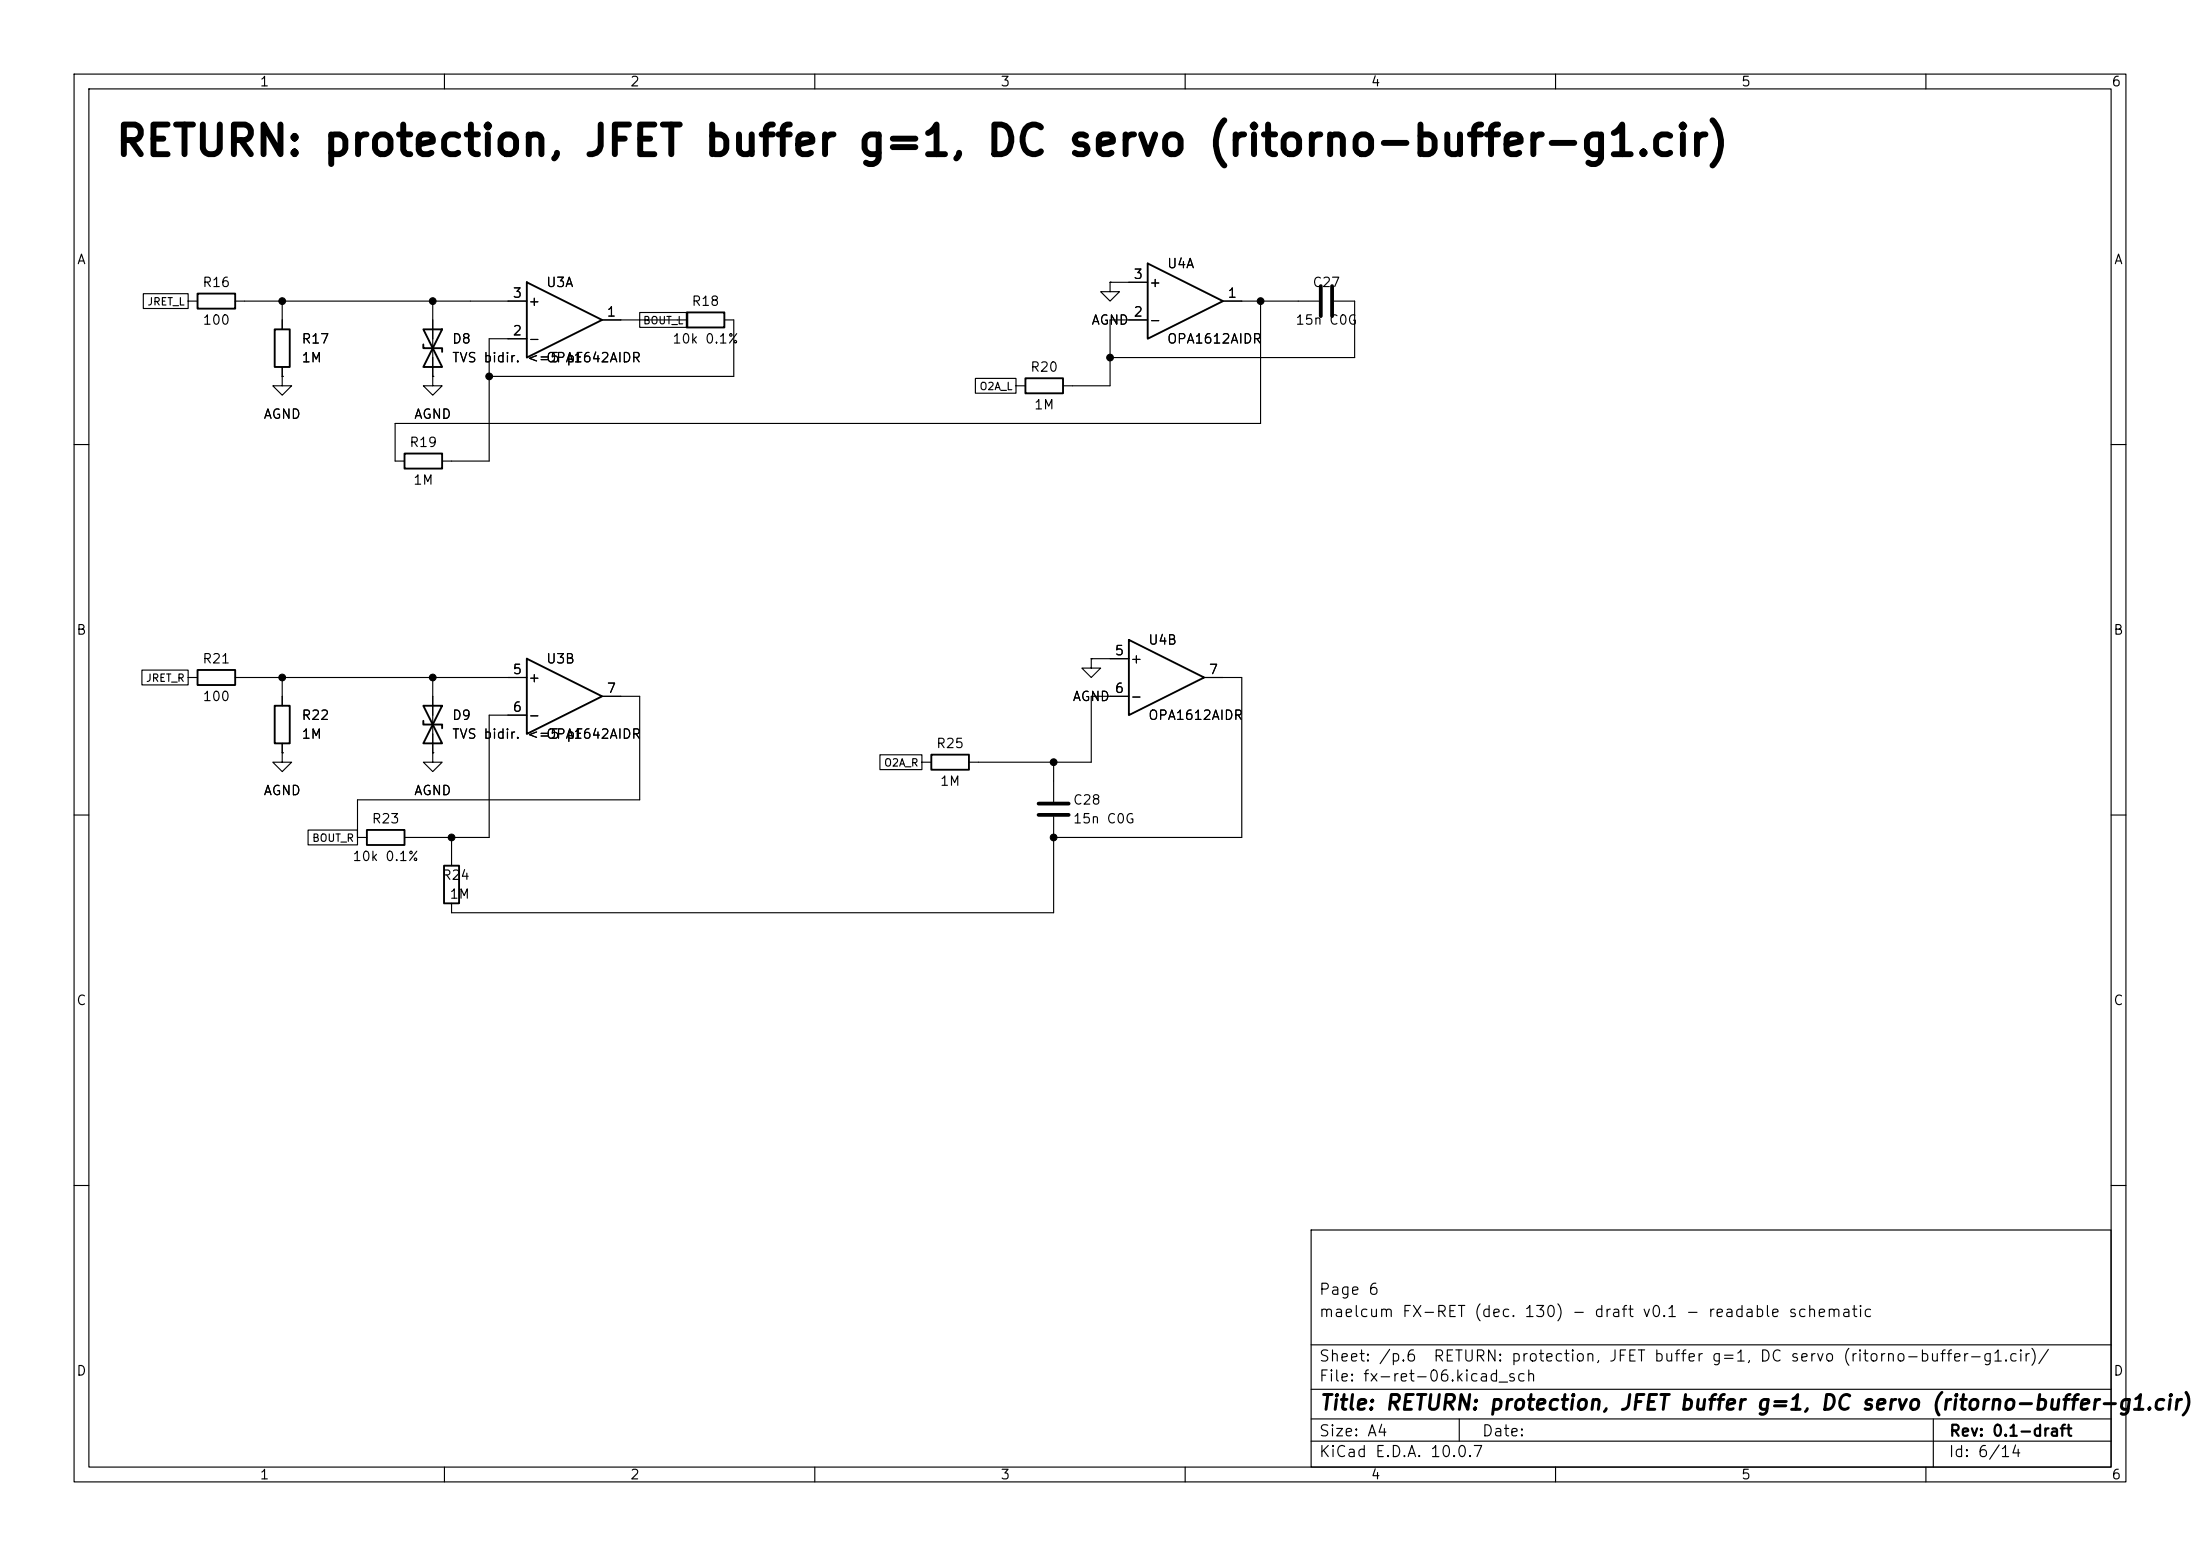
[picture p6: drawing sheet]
(kicad_sch
 (version 20260101)
 (generator "eeschema")
 (generator_version "10.0")
 (paper "A4")
 (title_block
  (title "RETURN: protection, JFET buffer g=1, DC servo (ritorno-buffer-g1.cir)")
  (rev "0.1-draft")
  (comment 1 "maelcum FX-RET (dec. 130) - draft v0.1 - readable schematic")
  (comment 2 "Page 6"))
 (lib_symbols
  (symbol
   "Amplifier_Operational:OPA1612AxD"
   (pin_names
    (offset 0.127)) (exclude_from_sim no) (in_bom yes) (on_board yes)
   (in_pos_files yes)
   (duplicate_pin_numbers_are_jumpers no)
   (property
    "Reference"
    "U" (at 0 5.08 0) (show_name no) (do_not_autoplace no) (effects (font (size 1.27 1.27)) (justify left)))
   (property
    "Value"
    "OPA1612AxD" (at 0 -5.08 0) (show_name no) (do_not_autoplace no) (effects (font (size 1.27 1.27)) (justify left)))
   (property
    "Footprint"
    "" (at 0 0 0) (show_name no) (do_not_autoplace no) (hide yes) (effects (font (size 1.27 1.27))))
   (property
    "Datasheet"
    "http://www.ti.com/lit/ds/symlink/opa1612.pdf" (at 0 0 0) (show_name no) (do_not_autoplace no) (hide yes) (effects (font (size 1.27 1.27))))
   (property
    "Description"
    "Dual SoundPlus High Performance, Bipolar-Input Audio Operational Amplifiers, SOIC-8" (at 0 0 0) (show_name no) (do_not_autoplace no) (hide yes) (effects (font (size 1.27 1.27))))
   (property
    "ki_locked"
    "" (at 0 0 0) (show_name no) (do_not_autoplace no) (effects (font (size 1.27 1.27))))
   (property
    "ki_keywords"
    "dual opamp" (at 0 0 0) (show_name no) (do_not_autoplace no) (hide yes) (effects (font (size 1.27 1.27))))
   (property
    "ki_fp_filters"
    "SOIC*3.9x4.9mm*P1.27mm* DIP*W7.62mm* TO*99* OnSemi*Micro8* TSSOP*3x3mm*P0.65mm* TSSOP*4.4x3mm*P0.65mm* MSOP*3x3mm*P0.65mm* SSOP*3.9x4.9mm*P0.635mm* LFCSP*2x2mm*P0.5mm* *SIP* SOIC*5.3x6.2mm*P1.27mm*" (at 0 0 0) (show_name no) (do_not_autoplace no) (hide yes) (effects (font (size 1.27 1.27))))
   (symbol
    "OPA1612AxD_1_1"
    (polyline (pts (xy -5.08 5.08) (xy 5.08 0) (xy -5.08 -5.08) (xy -5.08 5.08)) (stroke (width 0.254) (type default)) (fill (type background)))
    (pin
    output
    line (at 7.62 0 180) (length 2.54) (name
    "" (effects (font (size 1.27 1.27)))) (number
    "1" (effects (font (size 1.27 1.27)))))
    (pin
    input
    line (at -7.62 -2.54 0) (length 2.54) (name
    "-" (effects (font (size 1.27 1.27)))) (number
    "2" (effects (font (size 1.27 1.27)))))
    (pin
    input
    line (at -7.62 2.54 0) (length 2.54) (name
    "+" (effects (font (size 1.27 1.27)))) (number
    "3" (effects (font (size 1.27 1.27))))))
   (symbol
    "OPA1612AxD_2_1"
    (polyline (pts (xy -5.08 5.08) (xy 5.08 0) (xy -5.08 -5.08) (xy -5.08 5.08)) (stroke (width 0.254) (type default)) (fill (type background)))
    (pin
    input
    line (at -7.62 2.54 0) (length 2.54) (name
    "+" (effects (font (size 1.27 1.27)))) (number
    "5" (effects (font (size 1.27 1.27)))))
    (pin
    input
    line (at -7.62 -2.54 0) (length 2.54) (name
    "-" (effects (font (size 1.27 1.27)))) (number
    "6" (effects (font (size 1.27 1.27)))))
    (pin
    output
    line (at 7.62 0 180) (length 2.54) (name
    "" (effects (font (size 1.27 1.27)))) (number
    "7" (effects (font (size 1.27 1.27))))))
   (symbol
    "OPA1612AxD_3_1"
    (pin
    power_in
    line (at -2.54 -7.62 90) (length 3.81) (name
    "V-" (effects (font (size 1.27 1.27)))) (number
    "4" (effects (font (size 1.27 1.27)))))
    (pin
    power_in
    line (at -2.54 7.62 270) (length 3.81) (name
    "V+" (effects (font (size 1.27 1.27)))) (number
    "8" (effects (font (size 1.27 1.27))))))
   (embedded_fonts no))
  (symbol
   "Device:R"
   (pin_numbers (hide yes))
   (pin_names
    (offset 0)) (exclude_from_sim no) (in_bom yes) (on_board yes)
   (in_pos_files yes)
   (duplicate_pin_numbers_are_jumpers no)
   (property
    "Reference"
    "R" (at 2.032 0 90) (show_name no) (do_not_autoplace no) (effects (font (size 1.27 1.27))))
   (property
    "Value"
    "R" (at 0 0 90) (show_name no) (do_not_autoplace no) (effects (font (size 1.27 1.27))))
   (property
    "Footprint"
    "" (at -1.778 0 90) (show_name no) (do_not_autoplace no) (hide yes) (effects (font (size 1.27 1.27))))
   (property
    "Datasheet"
    "" (at 0 0 0) (show_name no) (do_not_autoplace no) (hide yes) (effects (font (size 1.27 1.27))))
   (property
    "Description"
    "Resistor" (at 0 0 0) (show_name no) (do_not_autoplace no) (hide yes) (effects (font (size 1.27 1.27))))
   (property
    "ki_keywords"
    "R res resistor" (at 0 0 0) (show_name no) (do_not_autoplace no) (hide yes) (effects (font (size 1.27 1.27))))
   (property
    "ki_fp_filters"
    "R_*" (at 0 0 0) (show_name no) (do_not_autoplace no) (hide yes) (effects (font (size 1.27 1.27))))
   (symbol
    "R_0_1"
    (rectangle (start -1.016 -2.54) (end 1.016 2.54) (stroke (width 0.254) (type default)) (fill (type none))))
   (symbol
    "R_1_1"
    (pin
    passive
    line (at 0 3.81 270) (length 1.27) (name
    "" (effects (font (size 1.27 1.27)))) (number
    "1" (effects (font (size 1.27 1.27)))))
    (pin
    passive
    line (at 0 -3.81 90) (length 1.27) (name
    "" (effects (font (size 1.27 1.27)))) (number
    "2" (effects (font (size 1.27 1.27))))))
   (embedded_fonts no))
  (symbol
   "Device:D_TVS"
   (pin_numbers (hide yes))
   (pin_names
    (offset 1.016) (hide yes)) (exclude_from_sim no) (in_bom yes) (on_board yes)
   (in_pos_files yes)
   (duplicate_pin_numbers_are_jumpers no)
   (property
    "Reference"
    "D" (at 0 2.54 0) (show_name no) (do_not_autoplace no) (effects (font (size 1.27 1.27))))
   (property
    "Value"
    "D_TVS" (at 0 -2.54 0) (show_name no) (do_not_autoplace no) (effects (font (size 1.27 1.27))))
   (property
    "Footprint"
    "" (at 0 0 0) (show_name no) (do_not_autoplace no) (hide yes) (effects (font (size 1.27 1.27))))
   (property
    "Datasheet"
    "" (at 0 0 0) (show_name no) (do_not_autoplace no) (hide yes) (effects (font (size 1.27 1.27))))
   (property
    "Description"
    "Bidirectional transient-voltage-suppression diode" (at 0 0 0) (show_name no) (do_not_autoplace no) (hide yes) (effects (font (size 1.27 1.27))))
   (property
    "ki_keywords"
    "diode TVS thyrector" (at 0 0 0) (show_name no) (do_not_autoplace no) (hide yes) (effects (font (size 1.27 1.27))))
   (property
    "ki_fp_filters"
    "TO-???* *_Diode_* *SingleDiode* D_*" (at 0 0 0) (show_name no) (do_not_autoplace no) (hide yes) (effects (font (size 1.27 1.27))))
   (symbol
    "D_TVS_0_1"
    (polyline (pts (xy -2.54 1.27) (xy -2.54 -1.27) (xy 2.54 1.27) (xy 2.54 -1.27) (xy -2.54 1.27)) (stroke (width 0.254) (type default)) (fill (type none)))
    (polyline (pts (xy 0.508 1.27) (xy 0 1.27) (xy 0 -1.27) (xy -0.508 -1.27)) (stroke (width 0.254) (type default)) (fill (type none)))
    (polyline (pts (xy 1.27 0) (xy -1.27 0)) (stroke (width 0) (type default)) (fill (type none))))
   (symbol
    "D_TVS_1_1"
    (pin
    passive
    line (at -3.81 0 0) (length 2.54) (name
    "A1" (effects (font (size 1.27 1.27)))) (number
    "1" (effects (font (size 1.27 1.27)))))
    (pin
    passive
    line (at 3.81 0 180) (length 2.54) (name
    "A2" (effects (font (size 1.27 1.27)))) (number
    "2" (effects (font (size 1.27 1.27))))))
   (embedded_fonts no))
  (symbol
   "power:GND"
   (power global)
   (pin_numbers (hide yes))
   (pin_names
    (offset 0) (hide yes)) (exclude_from_sim no) (in_bom yes) (on_board yes)
   (in_pos_files yes)
   (duplicate_pin_numbers_are_jumpers no)
   (property
    "Reference"
    "#PWR" (at 0 -6.35 0) (show_name no) (do_not_autoplace no) (hide yes) (effects (font (size 1.27 1.27))))
   (property
    "Value"
    "GND" (at 0 -3.81 0) (show_name no) (do_not_autoplace no) (effects (font (size 1.27 1.27))))
   (property
    "Footprint"
    "" (at 0 0 0) (show_name no) (do_not_autoplace no) (hide yes) (effects (font (size 1.27 1.27))))
   (property
    "Datasheet"
    "" (at 0 0 0) (show_name no) (do_not_autoplace no) (hide yes) (effects (font (size 1.27 1.27))))
   (property
    "Description"
    "Power symbol creates a global label with name \"GND\" , ground" (at 0 0 0) (show_name no) (do_not_autoplace no) (hide yes) (effects (font (size 1.27 1.27))))
   (property
    "ki_keywords"
    "global power" (at 0 0 0) (show_name no) (do_not_autoplace no) (hide yes) (effects (font (size 1.27 1.27))))
   (symbol
    "GND_0_1"
    (polyline (pts (xy 0 0) (xy 0 -1.27) (xy 1.27 -1.27) (xy 0 -2.54) (xy -1.27 -1.27) (xy 0 -1.27)) (stroke (width 0) (type default)) (fill (type none))))
   (symbol
    "GND_1_1"
    (pin
    power_in
    line (at 0 0 270) (length 0) (name
    "" (effects (font (size 1.27 1.27)))) (number
    "1" (effects (font (size 1.27 1.27))))))
   (embedded_fonts no))
  (symbol
   "Device:C"
   (pin_numbers (hide yes))
   (pin_names
    (offset 0.254)) (exclude_from_sim no) (in_bom yes) (on_board yes)
   (in_pos_files yes)
   (duplicate_pin_numbers_are_jumpers no)
   (property
    "Reference"
    "C" (at 0.635 2.54 0) (show_name no) (do_not_autoplace no) (effects (font (size 1.27 1.27)) (justify left)))
   (property
    "Value"
    "C" (at 0.635 -2.54 0) (show_name no) (do_not_autoplace no) (effects (font (size 1.27 1.27)) (justify left)))
   (property
    "Footprint"
    "" (at 0.9652 -3.81 0) (show_name no) (do_not_autoplace no) (hide yes) (effects (font (size 1.27 1.27))))
   (property
    "Datasheet"
    "" (at 0 0 0) (show_name no) (do_not_autoplace no) (hide yes) (effects (font (size 1.27 1.27))))
   (property
    "Description"
    "Unpolarized capacitor" (at 0 0 0) (show_name no) (do_not_autoplace no) (hide yes) (effects (font (size 1.27 1.27))))
   (property
    "ki_keywords"
    "cap capacitor" (at 0 0 0) (show_name no) (do_not_autoplace no) (hide yes) (effects (font (size 1.27 1.27))))
   (property
    "ki_fp_filters"
    "C_*" (at 0 0 0) (show_name no) (do_not_autoplace no) (hide yes) (effects (font (size 1.27 1.27))))
   (symbol
    "C_0_1"
    (polyline (pts (xy -2.032 0.762) (xy 2.032 0.762)) (stroke (width 0.508) (type default)) (fill (type none)))
    (polyline (pts (xy -2.032 -0.762) (xy 2.032 -0.762)) (stroke (width 0.508) (type default)) (fill (type none))))
   (symbol
    "C_1_1"
    (pin
    passive
    line (at 0 3.81 270) (length 2.794) (name
    "" (effects (font (size 1.27 1.27)))) (number
    "1" (effects (font (size 1.27 1.27)))))
    (pin
    passive
    line (at 0 -3.81 90) (length 2.794) (name
    "" (effects (font (size 1.27 1.27)))) (number
    "2" (effects (font (size 1.27 1.27))))))
   (embedded_fonts no)))
 (text
  "RETURN: protection, JFET buffer g=1, DC servo (ritorno-buffer-g1.cir)"
  (exclude_from_sim no)
  (at 15.24 21.59 0)
  (effects (font (size 4 4)
    (bold yes)) (justify left bottom)))
 (symbol
  (lib_id "Amplifier_Operational:OPA1612AxD")
  (at 76.2 43.18 0)
  (unit 1)
  (body_style 1)
  (exclude_from_sim no)
  (in_bom yes)
  (on_board yes)
  (dnp no)
  (property
   "Reference"
   "U3" (at 73.66 38.1 0) (effects (font (size 1.27 1.27)) (justify left)))
  (property
   "Value"
   "OPA1642AIDR" (at 73.66 48.26 0) (effects (font (size 1.27 1.27)) (justify left)))
  (property
   "Footprint"
   "Package_SO:SOIC-8_3.9x4.9mm_P1.27mm" (at 76.2 43.18 0) (effects (font (size 1.27 1.27)) (justify left) (hide yes)))
  (property
   "Datasheet"
   "" (at 76.2 43.18 0) (effects (font (size 1.27 1.27)) (justify left) (hide yes)))
  (property
   "Nota"
   "buffer JFET hi-Z (OPA1642, SBOS484D)" (at 76.2 43.18 0) (effects (font (size 1.27 1.27)) (justify left) (hide yes)))
  (pin
   "1")
  (pin
   "2")
  (pin
   "3")
  (instances (project
    "fx-ret" (path
    "/f463c9bb-a8ea-5f54-b3e6-133fbf1848db/14b4f9d2-d6ef-517a-be30-56e27ecdfd8e" (reference "U3") (unit 1)))))
 (wire
  (pts (xy 83.82 43.18) (xy 86.36 43.18))
  (stroke (width 0) (type default)))
 (symbol
  (lib_id "Device:R")
  (at 95.25 43.18 90)
  (unit 1)
  (body_style 1)
  (exclude_from_sim no)
  (in_bom yes)
  (on_board yes)
  (dnp no)
  (property
   "Reference"
   "R18" (at 95.25 40.64 90) (effects (font (size 1.27 1.27))))
  (property
   "Value"
   "10k 0.1%" (at 95.25 45.72 90) (effects (font (size 1.27 1.27))))
  (property
   "Footprint"
   "Resistor_SMD:R_0805_2012Metric" (at 95.25 43.18 0) (effects (font (size 1.27 1.27)) (justify left) (hide yes)))
  (property
   "Datasheet"
   "" (at 95.25 43.18 0) (effects (font (size 1.27 1.27)) (justify left) (hide yes)))
  (property
   "Nota"
   "Rf2: inseguitore, servo sul nodo FB" (at 95.25 43.18 0) (effects (font (size 1.27 1.27)) (justify left) (hide yes)))
  (pin
   "1")
  (pin
   "2")
  (instances (project
    "fx-ret" (path
    "/f463c9bb-a8ea-5f54-b3e6-133fbf1848db/14b4f9d2-d6ef-517a-be30-56e27ecdfd8e" (reference "R18") (unit 1)))))
 (wire
  (pts (xy 86.36 43.18) (xy 91.44 43.18))
  (stroke (width 0) (type default)))
 (wire
  (pts (xy 68.58 40.64) (xy 63.5 40.64))
  (stroke (width 0) (type default)))
 (symbol
  (lib_id "Device:D_TVS")
  (at 58.42 46.99 270)
  (unit 1)
  (body_style 1)
  (exclude_from_sim no)
  (in_bom yes)
  (on_board yes)
  (dnp no)
  (property
   "Reference"
   "D8" (at 60.96 45.72 90) (effects (font (size 1.27 1.27)) (justify left)))
  (property
   "Value"
   "TVS bidir. <=5 pF" (at 60.96 48.26 90) (effects (font (size 1.27 1.27)) (justify left)))
  (property
   "Footprint"
   "Diode_SMD:D_SOD-323" (at 58.42 46.99 0) (effects (font (size 1.27 1.27)) (justify left) (hide yes)))
  (property
   "Datasheet"
   "" (at 58.42 46.99 0) (effects (font (size 1.27 1.27)) (justify left) (hide yes)))
  (property
   "Nota"
   "NOTA: parte da scegliere (<= 5 pF)" (at 58.42 46.99 0) (effects (font (size 1.27 1.27)) (justify left) (hide yes)))
  (pin
   "1")
  (pin
   "2")
  (instances (project
    "fx-ret" (path
    "/f463c9bb-a8ea-5f54-b3e6-133fbf1848db/14b4f9d2-d6ef-517a-be30-56e27ecdfd8e" (reference "D8") (unit 1)))))
 (symbol
  (lib_id "Device:R")
  (at 38.1 46.99 0)
  (unit 1)
  (body_style 1)
  (exclude_from_sim no)
  (in_bom yes)
  (on_board yes)
  (dnp no)
  (property
   "Reference"
   "R17" (at 40.64 45.72 0) (effects (font (size 1.27 1.27)) (justify left)))
  (property
   "Value"
   "1M" (at 40.64 48.26 0) (effects (font (size 1.27 1.27)) (justify left)))
  (property
   "Footprint"
   "Resistor_SMD:R_0805_2012Metric" (at 38.1 46.99 0) (effects (font (size 1.27 1.27)) (justify left) (hide yes)))
  (property
   "Datasheet"
   "" (at 38.1 46.99 0) (effects (font (size 1.27 1.27)) (justify left) (hide yes)))
  (property
   "Nota"
   "Rbias 1 Mohm (fx-module §4)" (at 38.1 46.99 0) (effects (font (size 1.27 1.27)) (justify left) (hide yes)))
  (pin
   "1")
  (pin
   "2")
  (instances (project
    "fx-ret" (path
    "/f463c9bb-a8ea-5f54-b3e6-133fbf1848db/14b4f9d2-d6ef-517a-be30-56e27ecdfd8e" (reference "R17") (unit 1)))))
 (symbol
  (lib_id "Device:R")
  (at 29.21 40.64 90)
  (unit 1)
  (body_style 1)
  (exclude_from_sim no)
  (in_bom yes)
  (on_board yes)
  (dnp no)
  (property
   "Reference"
   "R16" (at 29.21 38.1 90) (effects (font (size 1.27 1.27))))
  (property
   "Value"
   "100" (at 29.21 43.18 90) (effects (font (size 1.27 1.27))))
  (property
   "Footprint"
   "Resistor_SMD:R_0805_2012Metric" (at 29.21 40.64 0) (effects (font (size 1.27 1.27)) (justify left) (hide yes)))
  (property
   "Datasheet"
   "" (at 29.21 40.64 0) (effects (font (size 1.27 1.27)) (justify left) (hide yes)))
  (property
   "Nota"
   "Rprot" (at 29.21 40.64 0) (effects (font (size 1.27 1.27)) (justify left) (hide yes)))
  (pin
   "1")
  (pin
   "2")
  (instances (project
    "fx-ret" (path
    "/f463c9bb-a8ea-5f54-b3e6-133fbf1848db/14b4f9d2-d6ef-517a-be30-56e27ecdfd8e" (reference "R16") (unit 1)))))
 (wire
  (pts (xy 63.5 40.64) (xy 58.42 40.64))
  (stroke (width 0) (type default)))
 (wire
  (pts (xy 58.42 40.64) (xy 58.42 43.18))
  (stroke (width 0) (type default)))
 (wire
  (pts (xy 58.42 40.64) (xy 38.1 40.64))
  (stroke (width 0) (type default)))
 (wire
  (pts (xy 38.1 40.64) (xy 38.1 43.18))
  (stroke (width 0) (type default)))
 (wire
  (pts (xy 38.1 40.64) (xy 33.02 40.64))
  (stroke (width 0) (type default)))
 (junction
  (at 58.42 40.64)
  (diameter 0)
  (color 0 0 0 0))
 (junction
  (at 38.1 40.64)
  (diameter 0)
  (color 0 0 0 0))
 (symbol
  (lib_id "power:GND")
  (at 58.42 50.8 0)
  (unit 1)
  (body_style 1)
  (exclude_from_sim no)
  (in_bom yes)
  (on_board yes)
  (dnp no)
  (property
   "Reference"
   "#PWR001" (at 58.42 50.8 0) (effects (font (size 1.27 1.27)) (justify left) (hide yes)))
  (property
   "Value"
   "AGND" (at 58.42 55.88 0) (effects (font (size 1.27 1.27))))
  (property
   "Footprint"
   "" (at 58.42 50.8 0) (effects (font (size 1.27 1.27)) (justify left) (hide yes)))
  (property
   "Datasheet"
   "" (at 58.42 50.8 0) (effects (font (size 1.27 1.27)) (justify left) (hide yes)))
  (pin
   "1")
  (instances (project
    "fx-ret" (path
    "/f463c9bb-a8ea-5f54-b3e6-133fbf1848db/14b4f9d2-d6ef-517a-be30-56e27ecdfd8e" (reference "#PWR001") (unit 1)))))
 (symbol
  (lib_id "power:GND")
  (at 38.1 50.8 0)
  (unit 1)
  (body_style 1)
  (exclude_from_sim no)
  (in_bom yes)
  (on_board yes)
  (dnp no)
  (property
   "Reference"
   "#PWR002" (at 38.1 50.8 0) (effects (font (size 1.27 1.27)) (justify left) (hide yes)))
  (property
   "Value"
   "AGND" (at 38.1 55.88 0) (effects (font (size 1.27 1.27))))
  (property
   "Footprint"
   "" (at 38.1 50.8 0) (effects (font (size 1.27 1.27)) (justify left) (hide yes)))
  (property
   "Datasheet"
   "" (at 38.1 50.8 0) (effects (font (size 1.27 1.27)) (justify left) (hide yes)))
  (pin
   "1")
  (instances (project
    "fx-ret" (path
    "/f463c9bb-a8ea-5f54-b3e6-133fbf1848db/14b4f9d2-d6ef-517a-be30-56e27ecdfd8e" (reference "#PWR002") (unit 1)))))
 (wire
  (pts (xy 68.58 45.72) (xy 66.04 45.72))
  (stroke (width 0) (type default)))
 (wire
  (pts (xy 66.04 45.72) (xy 66.04 62.23))
  (stroke (width 0) (type default)))
 (symbol
  (lib_id "Device:R")
  (at 57.15 62.23 90)
  (unit 1)
  (body_style 1)
  (exclude_from_sim no)
  (in_bom yes)
  (on_board yes)
  (dnp no)
  (property
   "Reference"
   "R19" (at 57.15 59.69 90) (effects (font (size 1.27 1.27))))
  (property
   "Value"
   "1M" (at 57.15 64.77 90) (effects (font (size 1.27 1.27))))
  (property
   "Footprint"
   "Resistor_SMD:R_0805_2012Metric" (at 57.15 62.23 0) (effects (font (size 1.27 1.27)) (justify left) (hide yes)))
  (property
   "Datasheet"
   "" (at 57.15 62.23 0) (effects (font (size 1.27 1.27)) (justify left) (hide yes)))
  (property
   "Nota"
   "Rinj" (at 57.15 62.23 0) (effects (font (size 1.27 1.27)) (justify left) (hide yes)))
  (pin
   "1")
  (pin
   "2")
  (instances (project
    "fx-ret" (path
    "/f463c9bb-a8ea-5f54-b3e6-133fbf1848db/14b4f9d2-d6ef-517a-be30-56e27ecdfd8e" (reference "R19") (unit 1)))))
 (wire
  (pts (xy 66.04 62.23) (xy 60.96 62.23))
  (stroke (width 0) (type default)))
 (symbol
  (lib_id "Amplifier_Operational:OPA1612AxD")
  (at 160.02 40.64 0)
  (unit 1)
  (body_style 1)
  (exclude_from_sim no)
  (in_bom yes)
  (on_board yes)
  (dnp no)
  (property
   "Reference"
   "U4" (at 157.48 35.56 0) (effects (font (size 1.27 1.27)) (justify left)))
  (property
   "Value"
   "OPA1612AIDR" (at 157.48 45.72 0) (effects (font (size 1.27 1.27)) (justify left)))
  (property
   "Footprint"
   "Package_SO:SOIC-8_3.9x4.9mm_P1.27mm" (at 160.02 40.64 0) (effects (font (size 1.27 1.27)) (justify left) (hide yes)))
  (property
   "Datasheet"
   "" (at 160.02 40.64 0) (effects (font (size 1.27 1.27)) (justify left) (hide yes)))
  (property
   "Nota"
   "servo DC L e R" (at 160.02 40.64 0) (effects (font (size 1.27 1.27)) (justify left) (hide yes)))
  (pin
   "1")
  (pin
   "2")
  (pin
   "3")
  (instances (project
    "fx-ret" (path
    "/f463c9bb-a8ea-5f54-b3e6-133fbf1848db/14b4f9d2-d6ef-517a-be30-56e27ecdfd8e" (reference "U4") (unit 1)))))
 (wire
  (pts (xy 167.64 40.64) (xy 170.18 40.64))
  (stroke (width 0) (type default)))
 (symbol
  (lib_id "Device:C")
  (at 179.07 40.64 270)
  (unit 1)
  (body_style 1)
  (exclude_from_sim no)
  (in_bom yes)
  (on_board yes)
  (dnp no)
  (property
   "Reference"
   "C27" (at 179.07 38.1 90) (effects (font (size 1.27 1.27))))
  (property
   "Value"
   "15n C0G" (at 179.07 43.18 90) (effects (font (size 1.27 1.27))))
  (property
   "Footprint"
   "Capacitor_SMD:C_1206_3216Metric" (at 179.07 40.64 0) (effects (font (size 1.27 1.27)) (justify left) (hide yes)))
  (property
   "Datasheet"
   "" (at 179.07 40.64 0) (effects (font (size 1.27 1.27)) (justify left) (hide yes)))
  (property
   "Nota"
   "integratore 1M/15n" (at 179.07 40.64 0) (effects (font (size 1.27 1.27)) (justify left) (hide yes)))
  (pin
   "1")
  (pin
   "2")
  (instances (project
    "fx-ret" (path
    "/f463c9bb-a8ea-5f54-b3e6-133fbf1848db/14b4f9d2-d6ef-517a-be30-56e27ecdfd8e" (reference "C27") (unit 1)))))
 (wire
  (pts (xy 170.18 40.64) (xy 175.26 40.64))
  (stroke (width 0) (type default)))
 (wire
  (pts (xy 152.4 38.1) (xy 149.86 38.1))
  (stroke (width 0) (type default)))
 (symbol
  (lib_id "power:GND")
  (at 149.86 38.1 0)
  (unit 1)
  (body_style 1)
  (exclude_from_sim no)
  (in_bom yes)
  (on_board yes)
  (dnp no)
  (property
   "Reference"
   "#PWR003" (at 149.86 38.1 0) (effects (font (size 1.27 1.27)) (justify left) (hide yes)))
  (property
   "Value"
   "AGND" (at 149.86 43.18 0) (effects (font (size 1.27 1.27))))
  (property
   "Footprint"
   "" (at 149.86 38.1 0) (effects (font (size 1.27 1.27)) (justify left) (hide yes)))
  (property
   "Datasheet"
   "" (at 149.86 38.1 0) (effects (font (size 1.27 1.27)) (justify left) (hide yes)))
  (pin
   "1")
  (instances (project
    "fx-ret" (path
    "/f463c9bb-a8ea-5f54-b3e6-133fbf1848db/14b4f9d2-d6ef-517a-be30-56e27ecdfd8e" (reference "#PWR003") (unit 1)))))
 (wire
  (pts (xy 152.4 43.18) (xy 149.86 43.18))
  (stroke (width 0) (type default)))
 (wire
  (pts (xy 149.86 43.18) (xy 149.86 52.07))
  (stroke (width 0) (type default)))
 (symbol
  (lib_id "Device:R")
  (at 140.97 52.07 90)
  (unit 1)
  (body_style 1)
  (exclude_from_sim no)
  (in_bom yes)
  (on_board yes)
  (dnp no)
  (property
   "Reference"
   "R20" (at 140.97 49.53 90) (effects (font (size 1.27 1.27))))
  (property
   "Value"
   "1M" (at 140.97 54.61 90) (effects (font (size 1.27 1.27))))
  (property
   "Footprint"
   "Resistor_SMD:R_0805_2012Metric" (at 140.97 52.07 0) (effects (font (size 1.27 1.27)) (justify left) (hide yes)))
  (property
   "Datasheet"
   "" (at 140.97 52.07 0) (effects (font (size 1.27 1.27)) (justify left) (hide yes)))
  (property
   "Nota"
   "Rsi: il servo legge il primo invertente (fx-module §5)" (at 140.97 52.07 0) (effects (font (size 1.27 1.27)) (justify left) (hide yes)))
  (pin
   "1")
  (pin
   "2")
  (instances (project
    "fx-ret" (path
    "/f463c9bb-a8ea-5f54-b3e6-133fbf1848db/14b4f9d2-d6ef-517a-be30-56e27ecdfd8e" (reference "R20") (unit 1)))))
 (wire
  (pts (xy 149.86 52.07) (xy 144.78 52.07))
  (stroke (width 0) (type default)))
 (symbol
  (lib_id "Amplifier_Operational:OPA1612AxD")
  (at 76.2 93.98 0)
  (unit 2)
  (body_style 1)
  (exclude_from_sim no)
  (in_bom yes)
  (on_board yes)
  (dnp no)
  (property
   "Reference"
   "U3" (at 73.66 88.9 0) (effects (font (size 1.27 1.27)) (justify left)))
  (property
   "Value"
   "OPA1642AIDR" (at 73.66 99.06 0) (effects (font (size 1.27 1.27)) (justify left)))
  (property
   "Footprint"
   "Package_SO:SOIC-8_3.9x4.9mm_P1.27mm" (at 76.2 93.98 0) (effects (font (size 1.27 1.27)) (justify left) (hide yes)))
  (property
   "Datasheet"
   "" (at 76.2 93.98 0) (effects (font (size 1.27 1.27)) (justify left) (hide yes)))
  (property
   "Nota"
   "buffer JFET hi-Z (OPA1642, SBOS484D)" (at 76.2 93.98 0) (effects (font (size 1.27 1.27)) (justify left) (hide yes)))
  (pin
   "5")
  (pin
   "6")
  (pin
   "7")
  (instances (project
    "fx-ret" (path
    "/f463c9bb-a8ea-5f54-b3e6-133fbf1848db/14b4f9d2-d6ef-517a-be30-56e27ecdfd8e" (reference "U3") (unit 2)))))
 (wire
  (pts (xy 68.58 91.44) (xy 63.5 91.44))
  (stroke (width 0) (type default)))
 (symbol
  (lib_id "Device:D_TVS")
  (at 58.42 97.79 270)
  (unit 1)
  (body_style 1)
  (exclude_from_sim no)
  (in_bom yes)
  (on_board yes)
  (dnp no)
  (property
   "Reference"
   "D9" (at 60.96 96.52 90) (effects (font (size 1.27 1.27)) (justify left)))
  (property
   "Value"
   "TVS bidir. <=5 pF" (at 60.96 99.06 90) (effects (font (size 1.27 1.27)) (justify left)))
  (property
   "Footprint"
   "Diode_SMD:D_SOD-323" (at 58.42 97.79 0) (effects (font (size 1.27 1.27)) (justify left) (hide yes)))
  (property
   "Datasheet"
   "" (at 58.42 97.79 0) (effects (font (size 1.27 1.27)) (justify left) (hide yes)))
  (property
   "Nota"
   "NOTA: parte da scegliere (<= 5 pF)" (at 58.42 97.79 0) (effects (font (size 1.27 1.27)) (justify left) (hide yes)))
  (pin
   "1")
  (pin
   "2")
  (instances (project
    "fx-ret" (path
    "/f463c9bb-a8ea-5f54-b3e6-133fbf1848db/14b4f9d2-d6ef-517a-be30-56e27ecdfd8e" (reference "D9") (unit 1)))))
 (symbol
  (lib_id "Device:R")
  (at 38.1 97.79 0)
  (unit 1)
  (body_style 1)
  (exclude_from_sim no)
  (in_bom yes)
  (on_board yes)
  (dnp no)
  (property
   "Reference"
   "R22" (at 40.64 96.52 0) (effects (font (size 1.27 1.27)) (justify left)))
  (property
   "Value"
   "1M" (at 40.64 99.06 0) (effects (font (size 1.27 1.27)) (justify left)))
  (property
   "Footprint"
   "Resistor_SMD:R_0805_2012Metric" (at 38.1 97.79 0) (effects (font (size 1.27 1.27)) (justify left) (hide yes)))
  (property
   "Datasheet"
   "" (at 38.1 97.79 0) (effects (font (size 1.27 1.27)) (justify left) (hide yes)))
  (property
   "Nota"
   "Rbias 1 Mohm (fx-module §4)" (at 38.1 97.79 0) (effects (font (size 1.27 1.27)) (justify left) (hide yes)))
  (pin
   "1")
  (pin
   "2")
  (instances (project
    "fx-ret" (path
    "/f463c9bb-a8ea-5f54-b3e6-133fbf1848db/14b4f9d2-d6ef-517a-be30-56e27ecdfd8e" (reference "R22") (unit 1)))))
 (symbol
  (lib_id "Device:R")
  (at 29.21 91.44 90)
  (unit 1)
  (body_style 1)
  (exclude_from_sim no)
  (in_bom yes)
  (on_board yes)
  (dnp no)
  (property
   "Reference"
   "R21" (at 29.21 88.9 90) (effects (font (size 1.27 1.27))))
  (property
   "Value"
   "100" (at 29.21 93.98 90) (effects (font (size 1.27 1.27))))
  (property
   "Footprint"
   "Resistor_SMD:R_0805_2012Metric" (at 29.21 91.44 0) (effects (font (size 1.27 1.27)) (justify left) (hide yes)))
  (property
   "Datasheet"
   "" (at 29.21 91.44 0) (effects (font (size 1.27 1.27)) (justify left) (hide yes)))
  (property
   "Nota"
   "Rprot" (at 29.21 91.44 0) (effects (font (size 1.27 1.27)) (justify left) (hide yes)))
  (pin
   "1")
  (pin
   "2")
  (instances (project
    "fx-ret" (path
    "/f463c9bb-a8ea-5f54-b3e6-133fbf1848db/14b4f9d2-d6ef-517a-be30-56e27ecdfd8e" (reference "R21") (unit 1)))))
 (wire
  (pts (xy 63.5 91.44) (xy 58.42 91.44))
  (stroke (width 0) (type default)))
 (wire
  (pts (xy 58.42 91.44) (xy 58.42 93.98))
  (stroke (width 0) (type default)))
 (wire
  (pts (xy 58.42 91.44) (xy 38.1 91.44))
  (stroke (width 0) (type default)))
 (wire
  (pts (xy 38.1 91.44) (xy 38.1 93.98))
  (stroke (width 0) (type default)))
 (wire
  (pts (xy 38.1 91.44) (xy 33.02 91.44))
  (stroke (width 0) (type default)))
 (junction
  (at 58.42 91.44)
  (diameter 0)
  (color 0 0 0 0))
 (junction
  (at 38.1 91.44)
  (diameter 0)
  (color 0 0 0 0))
 (symbol
  (lib_id "power:GND")
  (at 58.42 101.6 0)
  (unit 1)
  (body_style 1)
  (exclude_from_sim no)
  (in_bom yes)
  (on_board yes)
  (dnp no)
  (property
   "Reference"
   "#PWR004" (at 58.42 101.6 0) (effects (font (size 1.27 1.27)) (justify left) (hide yes)))
  (property
   "Value"
   "AGND" (at 58.42 106.68 0) (effects (font (size 1.27 1.27))))
  (property
   "Footprint"
   "" (at 58.42 101.6 0) (effects (font (size 1.27 1.27)) (justify left) (hide yes)))
  (property
   "Datasheet"
   "" (at 58.42 101.6 0) (effects (font (size 1.27 1.27)) (justify left) (hide yes)))
  (pin
   "1")
  (instances (project
    "fx-ret" (path
    "/f463c9bb-a8ea-5f54-b3e6-133fbf1848db/14b4f9d2-d6ef-517a-be30-56e27ecdfd8e" (reference "#PWR004") (unit 1)))))
 (symbol
  (lib_id "power:GND")
  (at 38.1 101.6 0)
  (unit 1)
  (body_style 1)
  (exclude_from_sim no)
  (in_bom yes)
  (on_board yes)
  (dnp no)
  (property
   "Reference"
   "#PWR005" (at 38.1 101.6 0) (effects (font (size 1.27 1.27)) (justify left) (hide yes)))
  (property
   "Value"
   "AGND" (at 38.1 106.68 0) (effects (font (size 1.27 1.27))))
  (property
   "Footprint"
   "" (at 38.1 101.6 0) (effects (font (size 1.27 1.27)) (justify left) (hide yes)))
  (property
   "Datasheet"
   "" (at 38.1 101.6 0) (effects (font (size 1.27 1.27)) (justify left) (hide yes)))
  (pin
   "1")
  (instances (project
    "fx-ret" (path
    "/f463c9bb-a8ea-5f54-b3e6-133fbf1848db/14b4f9d2-d6ef-517a-be30-56e27ecdfd8e" (reference "#PWR005") (unit 1)))))
 (wire
  (pts (xy 68.58 96.52) (xy 66.04 96.52))
  (stroke (width 0) (type default)))
 (wire
  (pts (xy 66.04 96.52) (xy 66.04 113.03))
  (stroke (width 0) (type default)))
 (symbol
  (lib_id "Device:R")
  (at 60.96 119.38 180)
  (unit 1)
  (body_style 1)
  (exclude_from_sim no)
  (in_bom yes)
  (on_board yes)
  (dnp no)
  (property
   "Reference"
   "R24" (at 63.5 118.11 0) (effects (font (size 1.27 1.27)) (justify left)))
  (property
   "Value"
   "1M" (at 63.5 120.65 0) (effects (font (size 1.27 1.27)) (justify left)))
  (property
   "Footprint"
   "Resistor_SMD:R_0805_2012Metric" (at 60.96 119.38 0) (effects (font (size 1.27 1.27)) (justify left) (hide yes)))
  (property
   "Datasheet"
   "" (at 60.96 119.38 0) (effects (font (size 1.27 1.27)) (justify left) (hide yes)))
  (property
   "Nota"
   "Rinj" (at 60.96 119.38 0) (effects (font (size 1.27 1.27)) (justify left) (hide yes)))
  (pin
   "1")
  (pin
   "2")
  (instances (project
    "fx-ret" (path
    "/f463c9bb-a8ea-5f54-b3e6-133fbf1848db/14b4f9d2-d6ef-517a-be30-56e27ecdfd8e" (reference "R24") (unit 1)))))
 (symbol
  (lib_id "Device:R")
  (at 52.07 113.03 90)
  (unit 1)
  (body_style 1)
  (exclude_from_sim no)
  (in_bom yes)
  (on_board yes)
  (dnp no)
  (property
   "Reference"
   "R23" (at 52.07 110.49 90) (effects (font (size 1.27 1.27))))
  (property
   "Value"
   "10k 0.1%" (at 52.07 115.57 90) (effects (font (size 1.27 1.27))))
  (property
   "Footprint"
   "Resistor_SMD:R_0805_2012Metric" (at 52.07 113.03 0) (effects (font (size 1.27 1.27)) (justify left) (hide yes)))
  (property
   "Datasheet"
   "" (at 52.07 113.03 0) (effects (font (size 1.27 1.27)) (justify left) (hide yes)))
  (property
   "Nota"
   "Rf2: inseguitore, servo sul nodo FB" (at 52.07 113.03 0) (effects (font (size 1.27 1.27)) (justify left) (hide yes)))
  (pin
   "1")
  (pin
   "2")
  (instances (project
    "fx-ret" (path
    "/f463c9bb-a8ea-5f54-b3e6-133fbf1848db/14b4f9d2-d6ef-517a-be30-56e27ecdfd8e" (reference "R23") (unit 1)))))
 (wire
  (pts (xy 66.04 113.03) (xy 60.96 113.03))
  (stroke (width 0) (type default)))
 (wire
  (pts (xy 60.96 113.03) (xy 60.96 115.57))
  (stroke (width 0) (type default)))
 (wire
  (pts (xy 60.96 113.03) (xy 55.88 113.03))
  (stroke (width 0) (type default)))
 (junction
  (at 60.96 113.03)
  (diameter 0)
  (color 0 0 0 0))
 (symbol
  (lib_id "Amplifier_Operational:OPA1612AxD")
  (at 157.48 91.44 0)
  (unit 2)
  (body_style 1)
  (exclude_from_sim no)
  (in_bom yes)
  (on_board yes)
  (dnp no)
  (property
   "Reference"
   "U4" (at 154.94 86.36 0) (effects (font (size 1.27 1.27)) (justify left)))
  (property
   "Value"
   "OPA1612AIDR" (at 154.94 96.52 0) (effects (font (size 1.27 1.27)) (justify left)))
  (property
   "Footprint"
   "Package_SO:SOIC-8_3.9x4.9mm_P1.27mm" (at 157.48 91.44 0) (effects (font (size 1.27 1.27)) (justify left) (hide yes)))
  (property
   "Datasheet"
   "" (at 157.48 91.44 0) (effects (font (size 1.27 1.27)) (justify left) (hide yes)))
  (property
   "Nota"
   "servo DC L e R" (at 157.48 91.44 0) (effects (font (size 1.27 1.27)) (justify left) (hide yes)))
  (pin
   "5")
  (pin
   "6")
  (pin
   "7")
  (instances (project
    "fx-ret" (path
    "/f463c9bb-a8ea-5f54-b3e6-133fbf1848db/14b4f9d2-d6ef-517a-be30-56e27ecdfd8e" (reference "U4") (unit 2)))))
 (wire
  (pts (xy 147.32 88.9) (xy 149.86 88.9))
  (stroke (width 0) (type default)))
 (symbol
  (lib_id "power:GND")
  (at 147.32 88.9 0)
  (unit 1)
  (body_style 1)
  (exclude_from_sim no)
  (in_bom yes)
  (on_board yes)
  (dnp no)
  (property
   "Reference"
   "#PWR006" (at 147.32 88.9 0) (effects (font (size 1.27 1.27)) (justify left) (hide yes)))
  (property
   "Value"
   "AGND" (at 147.32 93.98 0) (effects (font (size 1.27 1.27))))
  (property
   "Footprint"
   "" (at 147.32 88.9 0) (effects (font (size 1.27 1.27)) (justify left) (hide yes)))
  (property
   "Datasheet"
   "" (at 147.32 88.9 0) (effects (font (size 1.27 1.27)) (justify left) (hide yes)))
  (pin
   "1")
  (instances (project
    "fx-ret" (path
    "/f463c9bb-a8ea-5f54-b3e6-133fbf1848db/14b4f9d2-d6ef-517a-be30-56e27ecdfd8e" (reference "#PWR006") (unit 1)))))
 (wire
  (pts (xy 149.86 93.98) (xy 147.32 93.98))
  (stroke (width 0) (type default)))
 (wire
  (pts (xy 147.32 93.98) (xy 147.32 102.87))
  (stroke (width 0) (type default)))
 (symbol
  (lib_id "Device:C")
  (at 142.24 109.22 0)
  (unit 1)
  (body_style 1)
  (exclude_from_sim no)
  (in_bom yes)
  (on_board yes)
  (dnp no)
  (property
   "Reference"
   "C28" (at 144.78 107.95 0) (effects (font (size 1.27 1.27)) (justify left)))
  (property
   "Value"
   "15n C0G" (at 144.78 110.49 0) (effects (font (size 1.27 1.27)) (justify left)))
  (property
   "Footprint"
   "Capacitor_SMD:C_1206_3216Metric" (at 142.24 109.22 0) (effects (font (size 1.27 1.27)) (justify left) (hide yes)))
  (property
   "Datasheet"
   "" (at 142.24 109.22 0) (effects (font (size 1.27 1.27)) (justify left) (hide yes)))
  (property
   "Nota"
   "integratore 1M/15n" (at 142.24 109.22 0) (effects (font (size 1.27 1.27)) (justify left) (hide yes)))
  (pin
   "1")
  (pin
   "2")
  (instances (project
    "fx-ret" (path
    "/f463c9bb-a8ea-5f54-b3e6-133fbf1848db/14b4f9d2-d6ef-517a-be30-56e27ecdfd8e" (reference "C28") (unit 1)))))
 (symbol
  (lib_id "Device:R")
  (at 128.27 102.87 90)
  (unit 1)
  (body_style 1)
  (exclude_from_sim no)
  (in_bom yes)
  (on_board yes)
  (dnp no)
  (property
   "Reference"
   "R25" (at 128.27 100.33 90) (effects (font (size 1.27 1.27))))
  (property
   "Value"
   "1M" (at 128.27 105.41 90) (effects (font (size 1.27 1.27))))
  (property
   "Footprint"
   "Resistor_SMD:R_0805_2012Metric" (at 128.27 102.87 0) (effects (font (size 1.27 1.27)) (justify left) (hide yes)))
  (property
   "Datasheet"
   "" (at 128.27 102.87 0) (effects (font (size 1.27 1.27)) (justify left) (hide yes)))
  (property
   "Nota"
   "Rsi: il servo legge il primo invertente (fx-module §5)" (at 128.27 102.87 0) (effects (font (size 1.27 1.27)) (justify left) (hide yes)))
  (pin
   "1")
  (pin
   "2")
  (instances (project
    "fx-ret" (path
    "/f463c9bb-a8ea-5f54-b3e6-133fbf1848db/14b4f9d2-d6ef-517a-be30-56e27ecdfd8e" (reference "R25") (unit 1)))))
 (wire
  (pts (xy 147.32 102.87) (xy 142.24 102.87))
  (stroke (width 0) (type default)))
 (wire
  (pts (xy 142.24 102.87) (xy 142.24 105.41))
  (stroke (width 0) (type default)))
 (wire
  (pts (xy 142.24 102.87) (xy 132.08 102.87))
  (stroke (width 0) (type default)))
 (junction
  (at 142.24 102.87)
  (diameter 0)
  (color 0 0 0 0))
 (wire
  (pts (xy 149.86 48.26) (xy 182.88 48.26))
  (stroke (width 0) (type default)))
 (wire
  (pts (xy 182.88 48.26) (xy 182.88 40.64))
  (stroke (width 0) (type default)))
 (wire
  (pts (xy 66.04 50.8) (xy 99.06 50.8))
  (stroke (width 0) (type default)))
 (wire
  (pts (xy 99.06 50.8) (xy 99.06 43.18))
  (stroke (width 0) (type default)))
 (wire
  (pts (xy 60.96 123.19) (xy 142.24 123.19))
  (stroke (width 0) (type default)))
 (wire
  (pts (xy 142.24 123.19) (xy 142.24 113.03))
  (stroke (width 0) (type default)))
 (wire
  (pts (xy 142.24 113.03) (xy 167.64 113.03))
  (stroke (width 0) (type default)))
 (wire
  (pts (xy 167.64 113.03) (xy 167.64 91.44))
  (stroke (width 0) (type default)))
 (wire
  (pts (xy 167.64 91.44) (xy 165.1 91.44))
  (stroke (width 0) (type default)))
 (wire
  (pts (xy 170.18 40.64) (xy 170.18 57.15))
  (stroke (width 0) (type default)))
 (wire
  (pts (xy 170.18 57.15) (xy 53.34 57.15))
  (stroke (width 0) (type default)))
 (wire
  (pts (xy 53.34 57.15) (xy 53.34 62.23))
  (stroke (width 0) (type default)))
 (wire
  (pts (xy 83.82 93.98) (xy 86.36 93.98))
  (stroke (width 0) (type default)))
 (wire
  (pts (xy 86.36 93.98) (xy 86.36 107.95))
  (stroke (width 0) (type default)))
 (wire
  (pts (xy 86.36 107.95) (xy 48.26 107.95))
  (stroke (width 0) (type default)))
 (wire
  (pts (xy 48.26 107.95) (xy 48.26 113.03))
  (stroke (width 0) (type default)))
 (junction
  (at 142.24 113.03)
  (diameter 0)
  (color 0 0 0 0))
 (junction
  (at 170.18 40.64)
  (diameter 0)
  (color 0 0 0 0))
 (junction
  (at 149.86 48.26)
  (diameter 0)
  (color 0 0 0 0))
 (junction
  (at 66.04 50.8)
  (diameter 0)
  (color 0 0 0 0))
 (global_label
  "BOUT_L"
  (shape passive)
  (at 86.36 43.18 0)
  (fields_autoplaced yes)
  (effects (font (size 1 1)) (justify left)))
 (global_label
  "JRET_L"
  (shape passive)
  (at 25.4 40.64 180)
  (fields_autoplaced yes)
  (effects (font (size 1 1)) (justify right)))
 (global_label
  "O2A_L"
  (shape passive)
  (at 137.16 52.07 180)
  (fields_autoplaced yes)
  (effects (font (size 1 1)) (justify right)))
 (global_label
  "JRET_R"
  (shape passive)
  (at 25.4 91.44 180)
  (fields_autoplaced yes)
  (effects (font (size 1 1)) (justify right)))
 (global_label
  "BOUT_R"
  (shape passive)
  (at 48.26 113.03 180)
  (fields_autoplaced yes)
  (effects (font (size 1 1)) (justify right)))
 (global_label
  "O2A_R"
  (shape passive)
  (at 124.46 102.87 180)
  (fields_autoplaced yes)
  (effects (font (size 1 1)) (justify right))))
